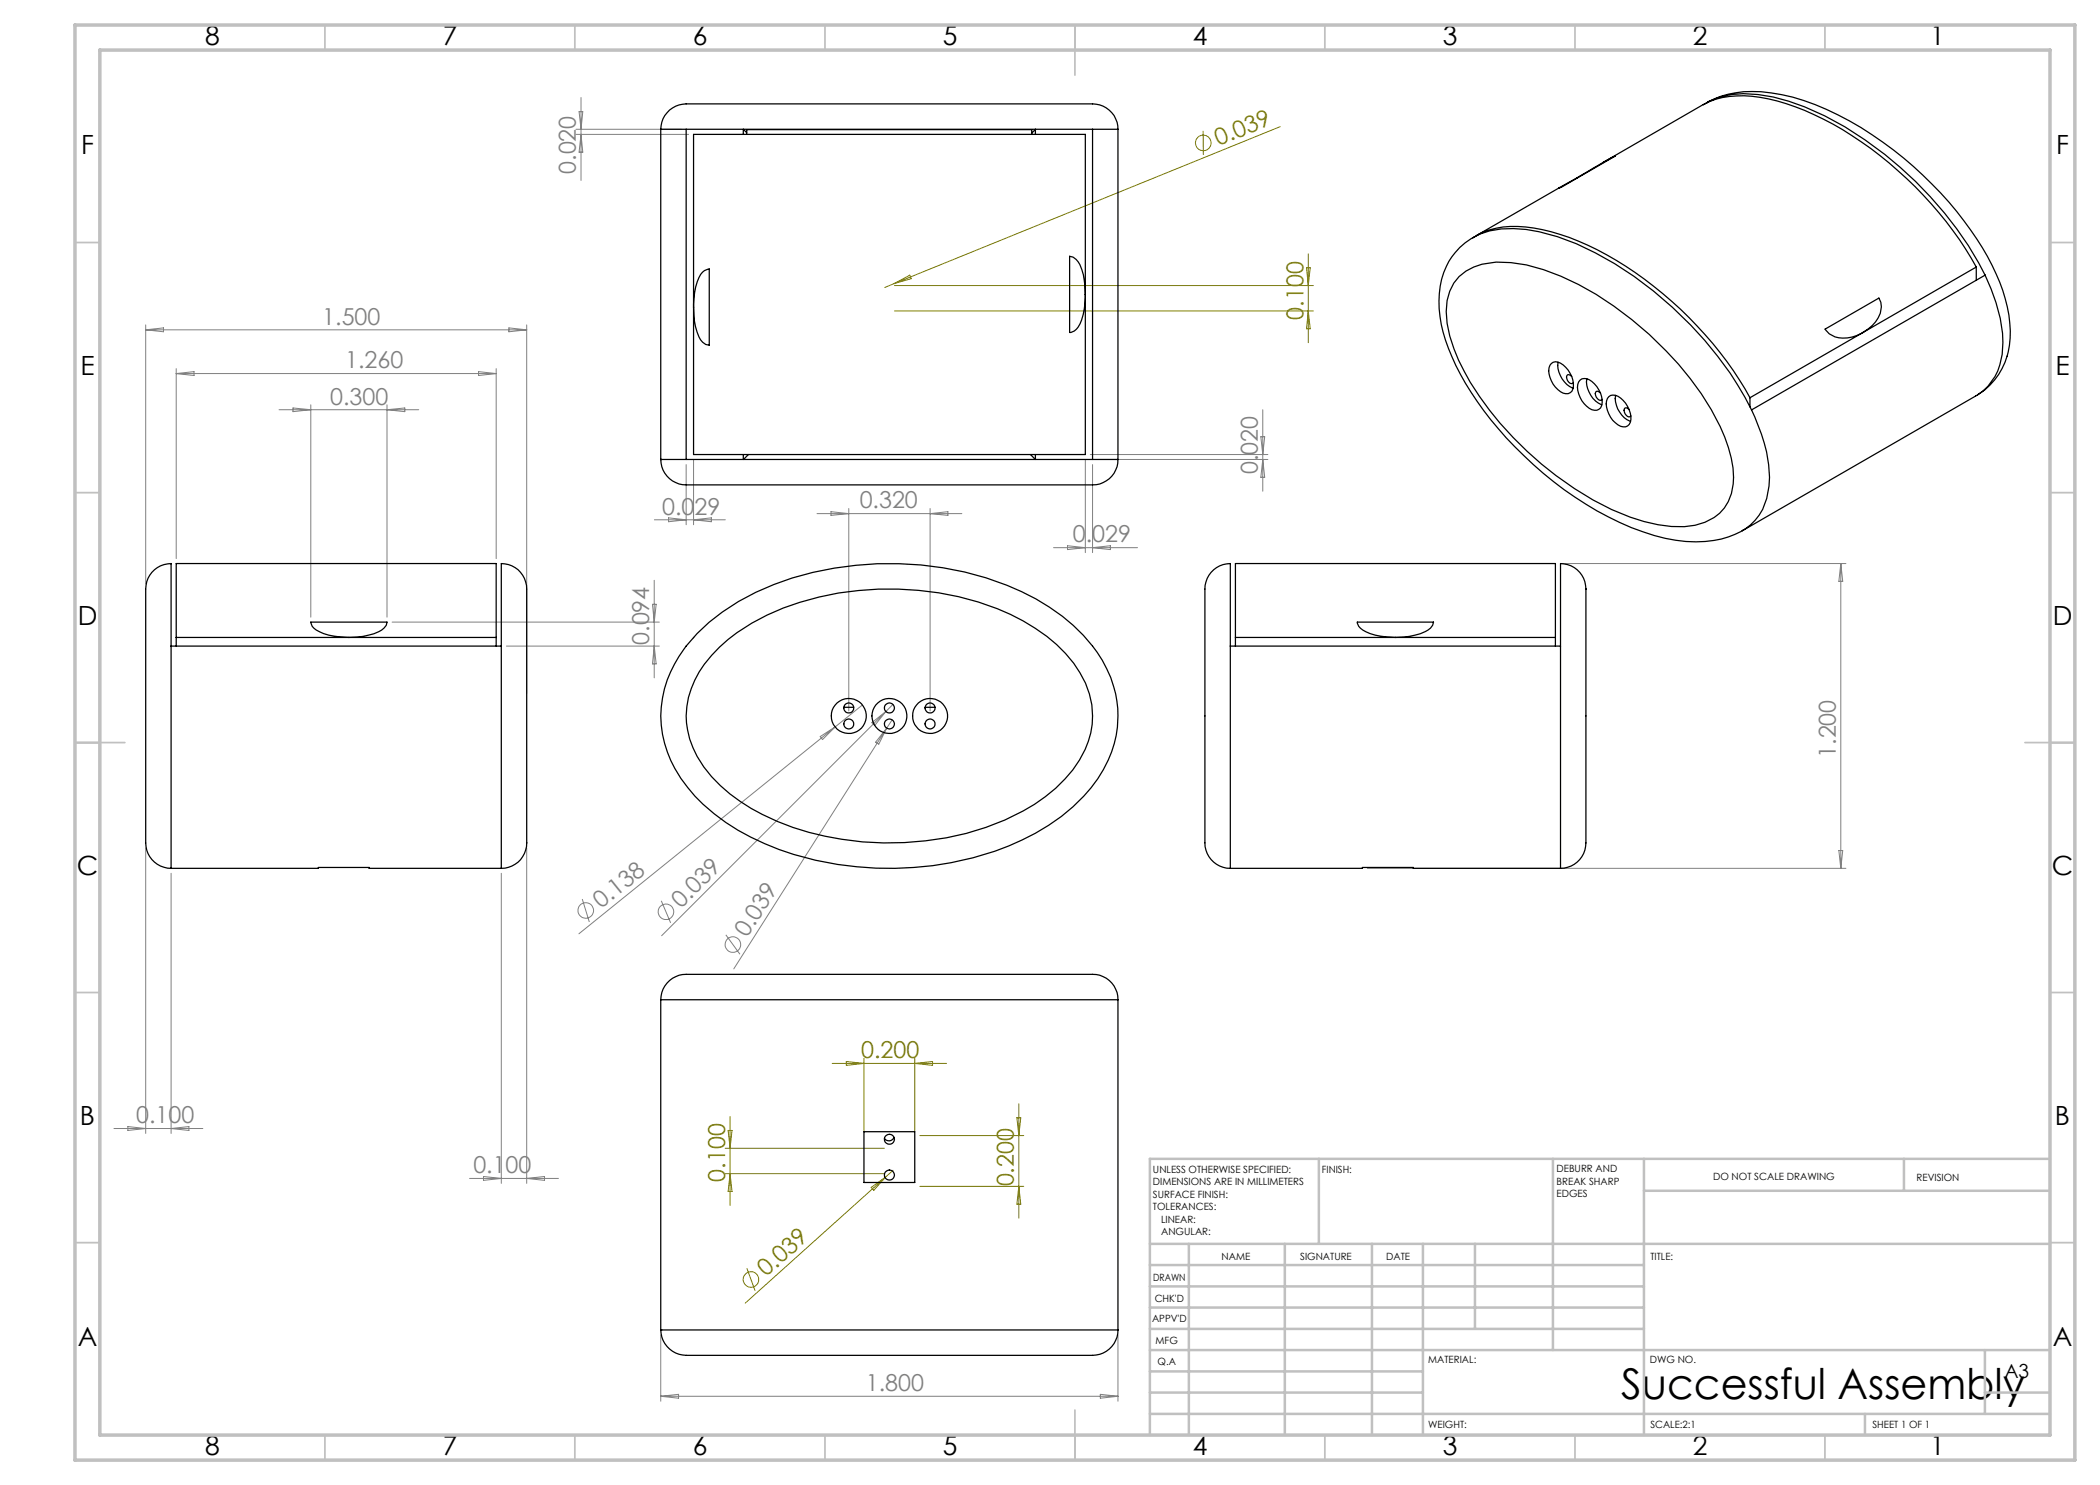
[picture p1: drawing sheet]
<svg xmlns="http://www.w3.org/2000/svg" width="420mm" height="297mm" viewBox="0 0 420 297" stroke-linecap="round" stroke-linejoin="round" font-family="sans-serif">
<g fill="none" stroke="#808080" stroke-width=".2">
<path d="M116.2 19.5v16.6M115.2 26.9h22.5M115.2 25.9h21M115.8 22.3h.8l-.4 3.6zM116.2 26.9l.4 3.5h-.8zM29.1 65v51.8M29.1 66h76.2M29.1 66l3.6-.4v.8zM35.2 73.7v38M35.2 74.7h64M35.2 74.7l3.6-.4v.8zM95.7 74.3l3.5 .4-3.5 .4z"/>
<path d="M99.2 73.7v38M101.8 65.6l3.5 .4-3.5 .4zM105.3 65v73.7M55.8 81.9h27.9M58.6 81.6l3.6 .3-3.6 .4zM62.2 81v42.4M77.4 81v42.4M77.4 81.9l3.6-.3v.7zM137.2 92.9v12M138.7 91.9v13M217.1 91.9v18.6M218.1 90.9h35.5"/>
<path d="M218.5 92.9v17.6M219.5 91.9h34.1M252.2 87.3h.7l-.3 3.6zM252.6 81.9v16.3M252.6 91.9l.3 3.6h-.7zM130.8 116.1v19.5M130.9 104h14.2M133.7 103.6l3.5 .4-3.5 .3zM138.7 104l3.6-.4v.7zM163.4 102.7h29M166.2 102.3l3.6 .4-3.6 .4zM169.8 101.7v40.5"/>
<path d="M186 101.7v40.5M186 102.7l3.6-.4v.8zM210.7 109.5h16.8M213.5 109.1l3.6 .4-3.6 .4zM218.5 109.5l3.6-.4v.8zM312.1 112.7h57.1M368.2 112.7v61M368.2 112.7l.3 3.6h-.7zM78.4 124.4h53.5M101.3 129.2h30.6M130.5 120.9h.7l-.4 3.5zM130.8 129.2l.4 3.6h-.7z"/>
<path d="M164 147.3l3-1.9-2.5 2.5zM167 145.4l-51.2 41.4M172.5 141l-5.5 4.4M174.4 144.5l2.8-2.2-2.3 2.8zM177.3 145.6l-30.5 48.2M177.3 145.6l-1.5 3.2-.7-.4zM178.4 144l-1.1 1.6M178.6 140.9l-46.3 46.2M29.1 169.6v57.1M34.2 174.7v52M100.3 174.7v62M105.3 169.6v67.1"/>
<path d="M116.5 179.8l1.4 4.6M273.5 173.7h95.7M367.8 170.1h.7l-.3 3.6zM132.3 180.2l1.8 4.4M145.2 187l2.8 3.8M22.8 225.7h17.8M25.6 225.3l3.5 .4-3.5 .4zM34.2 225.7l3.6-.4v.8zM93.9 235.7h17.8M96.7 235.3l3.6 .4-3.6 .4zM105.3 235.7l3.6-.4v.8zM132.2 267v13.2"/>
<path d="M132.2 279.3h91.4M132.2 279.3l3.5-.4v.7zM220.1 278.9l3.5 .4-3.5 .3zM223.6 267v13.2"/>
<circle cx="117.1" cy="182.1" r="1.56"/>
<circle cx="133.2" cy="182.4" r="1.57"/>
<circle cx="146.6" cy="188.9" r="1.56"/>
</g>
<g fill="none" stroke="#808000" stroke-width=".2">
<path d="M240.6 26.2l.1 4.8M256 25.3l-77.2 31.4M178.8 56.7l-1.8 .8M178.8 56.7l3.2-1.7 .2 .7zM178.9 57.1h83.8M261.3 53.5h.7l-.3 3.6zM261.7 50.8v17.7M178.9 62.2h83.8M261.7 62.2l.3 3.6h-.7zM166.4 212.7h22.9M169.3 212.3l3.5 .4-3.5 .4zM172.8 211.7v14.4"/>
<path d="M183 211.7v14.4M183 212.7l3.5-.4v.8zM145 234.7h31.9M145 229.7h31.9M145.6 226.1h.8l-.4 3.6zM146 223.3v17.8M146 234.7l.4 3.6h-.8zM174.2 237.5l2.9-2.1-2.3 2.7zM177.1 235.4l-28.1 25.2M178.6 234.1l-1.5 1.3M184 227.1h20.8M184 237.3h20.8"/>
<path d="M203.4 223.6h.8l-.4 3.5zM203.8 220.8v22.8M203.8 237.3l.4 3.5h-.8zM149.4 253.6l1.6 4.6"/>
<circle cx="240.6" cy="28.6" r="1.54"/>
<circle cx="150.2" cy="255.9" r="1.56"/>
</g>
<g fill="none" stroke="#c0c0c0" stroke-width=".35">
<path d="M65 5v5M115 5v5M165 5v5M215 5v10M265 5v5M315 5v5M365 5v5M15 48.5h5M410 48.5h5M15 98.5h5M410 98.5h5M15 148.5h10"/>
<path d="M405 148.5h10M15 198.5h5M410 198.5h5M15 248.5h5M410 248.5h5M65 287v5M115 287v5M165 287v5M215 282v10M265 287v5M315 287v5M365 287v5"/>
</g>
<g fill="none" stroke="#c0c0c0" stroke-width=".5">
<path d="M263.8 231.8v17M310.6 231.8v38.2M328.8 231.8v55.2M328.8 238.2h81.2M380.8 231.8v6.4M410 231.8h-180v55.2M230 248.8h180M230 257.3h98.8M230 253h98.8M237.8 248.8v38.2M257 248.8v38.2M274.4 248.8v38.2"/>
<path d="M284.6 248.8v38.2M295 248.8v17M230 265.8h98.8M230 261.5h98.8M230 278.5h54.6M230 274.3h54.6M230 270h180M397 278.5h13M397 270v12.8M230 282.8h180M373 282.8v4.2"/>
</g>
<path d="M15 5h400v287h-400zM20 10h390v277h-390z" fill="none" stroke="#c0c0c0" stroke-width=".7"/>
<g fill="none" stroke="#000" stroke-width=".25">
<path d="M132.2 25.9a5.3 5.3 0 0 1 6-5.1h78.8a7.1 7.1 0 0 1 4.9 1.2 5.2 5.2 0 0 1 1.7 3.9M132.2 25.9h5M132.2 25.9v66M137.2 25.9h81.3M137.2 25.9v66M138.7 26.9h78.4v64h-78.4zM149.3 26.5l-.6-.6v1M149.3 26.9l.1-1h56.8l.1 1M206.3 26.6l.8-.7v1M218.5 25.9h5.1M218.5 25.9v66M223.6 25.9v66"/>
<path d="M311.7 37.6l11.3-6.4zM312 37.5l-16.6 9.6M320.5 32.6l20.1-11.7a18.4 18.4 0 0 1 13.1-1.1 57.8 57.8 0 0 1 22.3 11.3 75.4 75.4 0 0 1 19.3 22.3M340.7 21a15.2 15.2 0 0 1 10.9-2.1 48.5 48.5 0 0 1 21.4 9.1 74.7 74.7 0 0 1 24 27M341.4 20.5a19.2 19.2 0 0 1 12.9-1.9 48.5 48.5 0 0 1 20.1 8.3 71.9 71.9 0 0 1 24 26.2 28 28 0 0 1 3.5 16 13.7 13.7 0 0 1-6.4 9.9M140.5 54.4l.4-.3 1-.3v15.2a2.94 2.94 0 0 1-2.5-2.6 16.4 16.4 0 0 1 .7-11.5zM213.9 51.3a3.2 3.2 0 0 1 2.5 2.6 17.1 17.1 0 0 1-.4 10.9 2.66 2.66 0 0 1-2.1 1.7zM291.8 55.3a11.3 11.3 0 0 1 7.4-2.9 29.8 29.8 0 0 1 13 2.8 68.3 68.3 0 0 1 30.1 26.7 28.4 28.4 0 0 1 4.4 13.6 9 9 0 0 1-7.7 9.6 24.1 24.1 0 0 1-13-1.7 67.2 67.2 0 0 1-28.1-21.4 45.1 45.1 0 0 1-8-14.8 13.5 13.5 0 0 1 .9-10.6zM294.6 47.6a15.6 15.6 0 0 1 10.6-2.2 49.3 49.3 0 0 1 21.8 9.1 76.7 76.7 0 0 1 23 25M395.3 53.4l-22.7 13.1M395.3 53.4v2.7M397 55a33.8 33.8 0 0 1 3.6 13.5 11.3 11.3 0 0 1-5.5 10.7"/>
<path d="M397 55l-46.7 27M310.3 72.7a2.07 2.07 0 0 1 2.8 .7 4.4 4.4 0 0 1 1.3 4.9 1.89 1.89 0 0 1-2.8-.4 4.7 4.7 0 0 1-1.6-4.8zM311.6 72.5a5.2 5.2 0 0 0 3 5.1M314.3 75.3l-.5-.4-.3 .1a1.15 1.15 0 0 0 1 1.7l.2-.2M316 76a2.07 2.07 0 0 1 2.9 .8 4.4 4.4 0 0 1 1.2 4.8 1.89 1.89 0 0 1-2.8-.4 4.7 4.7 0 0 1-1.6-4.8zM317.4 75.8a5.2 5.2 0 0 0 3 5.2M320.1 78.6l-.6-.4-.2 .1a1.15 1.15 0 0 0 1 1.7l.1-.1M321.8 79.3a2.07 2.07 0 0 1 2.8 .8 4.3 4.3 0 0 1 1.2 4.8 1.85 1.85 0 0 1-2.7-.3 4.7 4.7 0 0 1-1.6-4.9zM323.1 79.1a5 5 0 0 0 3 5.2M350 79.5v1.9M365 65.8l10.8-6.2a4.5 4.5 0 0 1-1.3 5.5 7.9 7.9 0 0 1-7.5 2.3l-1.1-.6zM372.6 66.5l-22.6 13"/>
<path d="M395.1 79.2l-46.6 26.9a19 19 0 0 1-11.3 2.2 47 47 0 0 1-20.1-7.5 71.9 71.9 0 0 1-25.9-27.7 27.8 27.8 0 0 1-3.3-14.4 13.6 13.6 0 0 1 14.8-13 36.4 36.4 0 0 1 16.4 4.9 75.7 75.7 0 0 1 29.9 28.9l1.3 2.5M132.2 91.9a5.2 5.2 0 0 0 6.1 5.1h78.8a6 6 0 0 0 5.3-1.8 5.2 5.2 0 0 0 1.2-3.3M132.2 91.9h.1M132.2 91.9h5M137.2 91.9h81.3M148.7 90.9v1l1-1M206.1 90.9l1 1v-1M218.5 91.9h5.1M325.8 81.9l-.5-.3h-.3a1.15 1.15 0 0 0 1 1.7l.2-.1M350.3 82a33.1 33.1 0 0 1 3.6 13.5 13 13 0 0 1-2.9 8.6l-.9 .9-1.7 1.1M34.2 112.7a5.2 5.2 0 0 0-5.1 5.8v47.4a12.2 12.2 0 0 0 .5 4.8 5.1 5.1 0 0 0 4.6 3M34.2 112.7v16.5"/>
<path d="M100.3 112.7a5.2 5.2 0 0 1 5 5.9v50M100.3 112.7v16.5M246.1 112.7a5.2 5.2 0 0 0-5.1 5.9v50M246.1 112.7v16.5M312.1 112.7a5.1 5.1 0 0 1 5.1 5.1v48.9a8.5 8.5 0 0 1-.8 4.6 5.1 5.1 0 0 1-4.3 2.4M312.1 112.7v16.5M34.2 129.2v44.4M34.2 129.2h66.1M35.2 127.5v-14.8h64v14.8M35.2 127.5h64M35.2 127.5v1.7M62.2 124.4h15.2a2.59 2.59 0 0 1-1.6 1.9 15.9 15.9 0 0 1-11.9 .1 2.56 2.56 0 0 1-1.7-2z"/>
<path d="M99.2 127.5v1.7M100.3 129.2v44.4M138.7 127.5h.1M139.4 126.7a49.2 49.2 0 0 1 27.5-13.1 63.6 63.6 0 0 1 40.3 6.2 32.5 32.5 0 0 1 14.9 15.7 21.4 21.4 0 0 1-2.6 20.3 38.8 38.8 0 0 1-17.7 13.4 65.5 65.5 0 0 1-48.9-.5 38.2 38.2 0 0 1-16.7-13 21.7 21.7 0 0 1 1-26.5zM143.9 129.4a42 42 0 0 1 19.9-10 60.6 60.6 0 0 1 38.3 3.5 31.8 31.8 0 0 1 13.9 11.7 16.4 16.4 0 0 1-1.4 19.4 34.2 34.2 0 0 1-13.6 10 60.3 60.3 0 0 1-45.5 .3 35 35 0 0 1-14.7-10.9 16.5 16.5 0 0 1 .1-20.5zM246.1 129.2v44.5M246.1 129.2h66M247.1 127.5v-14.8h64v14.8M247.1 127.5h64M247.1 127.5v1.7M271.5 124.4h15.2a2.55 2.55 0 0 1-1.7 1.9 15.9 15.9 0 0 1-11.8 .1 2.6 2.6 0 0 1-1.7-2zM311.1 127.5v1.7"/>
<path d="M312.1 129.2v44.4M168.8 141.5h1.9M185 141.5h2M34.2 173.7h29.5v-.2h10.1v.2h26.5M100.3 173.6v.1M105.3 168.6a5 5 0 0 1-5 5.1M241 168.6a5.1 5.1 0 0 0 5.1 5.1M246.1 173.7h26.4v-.2h10.1v.2h29.5M132.2 200a5.1 5.1 0 0 1 5.7-5.1h78a11.6 11.6 0 0 1 4.7 .4 4.9 4.9 0 0 1 3 4.7M132.2 200h91.4M132.2 200v66M223.6 200v66"/>
<path d="M172.8 226.3h10.2v10.2h-10.2zM178.8 227.5a1.09 1.09 0 0 1-.9 .7 1.09 1.09 0 0 1-1-.5M132.2 266a5.3 5.3 0 0 0 6.1 5.1h77.4a12.4 12.4 0 0 0 4.9-.5 5 5 0 0 0 3-4.6M132.2 266h.1M132.2 266h91.4"/>
<circle cx="169.8" cy="144.8" r=".99"/>
<circle cx="169.8" cy="143.2" r="3.5"/>
<circle cx="169.8" cy="141.6" r="1"/>
<circle cx="177.9" cy="144.8" r=".99"/>
<circle cx="177.9" cy="143.2" r="3.5"/>
<circle cx="177.9" cy="141.6" r="1"/>
<circle cx="186" cy="144.8" r=".99"/>
<circle cx="186" cy="141.6" r="1"/>
<circle cx="186" cy="143.2" r="3.5"/>
<circle cx="177.9" cy="227.9" r="1"/>
<circle cx="177.9" cy="235" r="1.01"/>
</g>
<text font-size="8.5" x="324.3" y="279.7">Successful Assembly</text>
<g font-size="5.3">
<text x="41" y="9">8</text>
<text x="88.5" y="9">7</text>
<text x="138.5" y="9">6</text>
<text x="188.5" y="9">5</text>
<text x="238.5" y="9">4</text>
<text x="288.5" y="9">3</text>
<text x="338.5" y="9">2</text>
<text x="386" y="9">1</text>
<text x="16.2" y="30.7">F</text>
<text x="411.2" y="30.7">F</text>
<text x="16.1" y="75">E</text>
<text x="411.1" y="75">E</text>
<text x="15.5" y="125">D</text>
<text x="410.5" y="125">D</text>
<text x="15.4" y="175">C</text>
<text x="410.4" y="175">C</text>
<text x="16" y="225">B</text>
<text x="411" y="225">B</text>
<text x="15.5" y="269.2">A</text>
<text x="410.5" y="269.2">A</text>
<text x="41" y="291">8</text>
<text x="88.5" y="291">7</text>
<text x="138.5" y="291">6</text>
<text x="188.5" y="291">5</text>
<text x="238.5" y="291">4</text>
<text x="288.5" y="291">3</text>
<text x="338.5" y="291">2</text>
<text x="386" y="291">1</text>
</g>
<g font-size="4.7" fill="#808000">
<text x="243.7" y="29.2" transform="rotate(-22 243.7 29.2)">0.039</text>
<text x="260.7" y="63.9" transform="rotate(-90 260.7 63.9)">0.100</text>
<text x="172.2" y="211.7">0.200</text>
<text x="145" y="236.3" transform="rotate(-90 145 236.3)">0.100</text>
<text x="202.8" y="237.3" transform="rotate(-90 202.8 237.3)">0.200</text>
<text x="153.3" y="255.4" transform="rotate(-42 153.3 255.4)">0.039</text>
</g>
<g font-size="4.7" fill="#808080">
<text x="115.2" y="34.8" transform="rotate(-90 115.2 34.8)">0.020</text>
<text x="64.5" y="64.9">1.500</text>
<text x="69" y="73.7">1.260</text>
<text x="66.1" y="80.9">0.300</text>
<text x="251.6" y="94.9" transform="rotate(-90 251.6 94.9)">0.020</text>
<text x="171.9" y="101.7">0.320</text>
<text x="132.4" y="102.9">0.029</text>
<text x="214.6" y="108.5">0.029</text>
<text x="129.9" y="129" transform="rotate(-90 129.9 129)">0.094</text>
<text x="367.2" y="151.6" transform="rotate(-90 367.2 151.6)">1.200</text>
<text x="120.2" y="181.8" transform="rotate(-39 120.2 181.8)">0.138</text>
<text x="136.2" y="181.7" transform="rotate(-45 136.2 181.7)">0.039</text>
<text x="149.4" y="187.6" transform="rotate(-58 149.4 187.6)">0.039</text>
<text x="27.2" y="224.7">0.100</text>
<text x="94.7" y="234.7">0.100</text>
<text x="173.2" y="278.2">1.800</text>
</g>
<text font-size="3.9" x="400.9" y="275.5">A3</text>
<g font-size="2">
<text x="230.6" y="234.6">UNLESS OTHERWISE SPECIFIED:</text>
<text x="230.6" y="237.1">DIMENSIONS ARE IN MILLIMETERS</text>
<text x="230.6" y="239.6">SURFACE FINISH:</text>
<text x="264.4" y="234.6">FINISH:</text>
<text x="311.3" y="234.5">DEBURR AND</text>
<text x="311.3" y="237">BREAK SHARP</text>
<text x="311.3" y="239.5">EDGES</text>
<text x="342.6" y="236">DO NOT SCALE DRAWING</text>
<text x="383.3" y="236.2">REVISION</text>
<text x="230.6" y="242.1">TOLERANCES:</text>
<text x="232.2" y="244.6">LINEAR:</text>
<text x="232.2" y="247.1">ANGULAR:</text>
<text x="244.3" y="252">NAME</text>
<text x="260" y="251.9">SIGNATURE</text>
<text x="277.2" y="251.9">DATE</text>
<text x="330.1" y="251.9">TITLE:</text>
<text x="230.6" y="256.1">DRAWN</text>
<text x="230.9" y="260.3">CHK'D</text>
<text x="230.4" y="264.4">APPV'D</text>
<text x="231.1" y="268.8">MFG</text>
<text x="231.5" y="273">Q.A</text>
<text x="285.6" y="272.5">MATERIAL:</text>
<text x="330" y="272.5">DWG NO.</text>
<text x="285.6" y="285.5">WEIGHT:</text>
<text x="330.1" y="285.6">SCALE:2:1</text>
<text x="374.5" y="285.6">SHEET 1 OF 1</text>
</g>
</svg>
